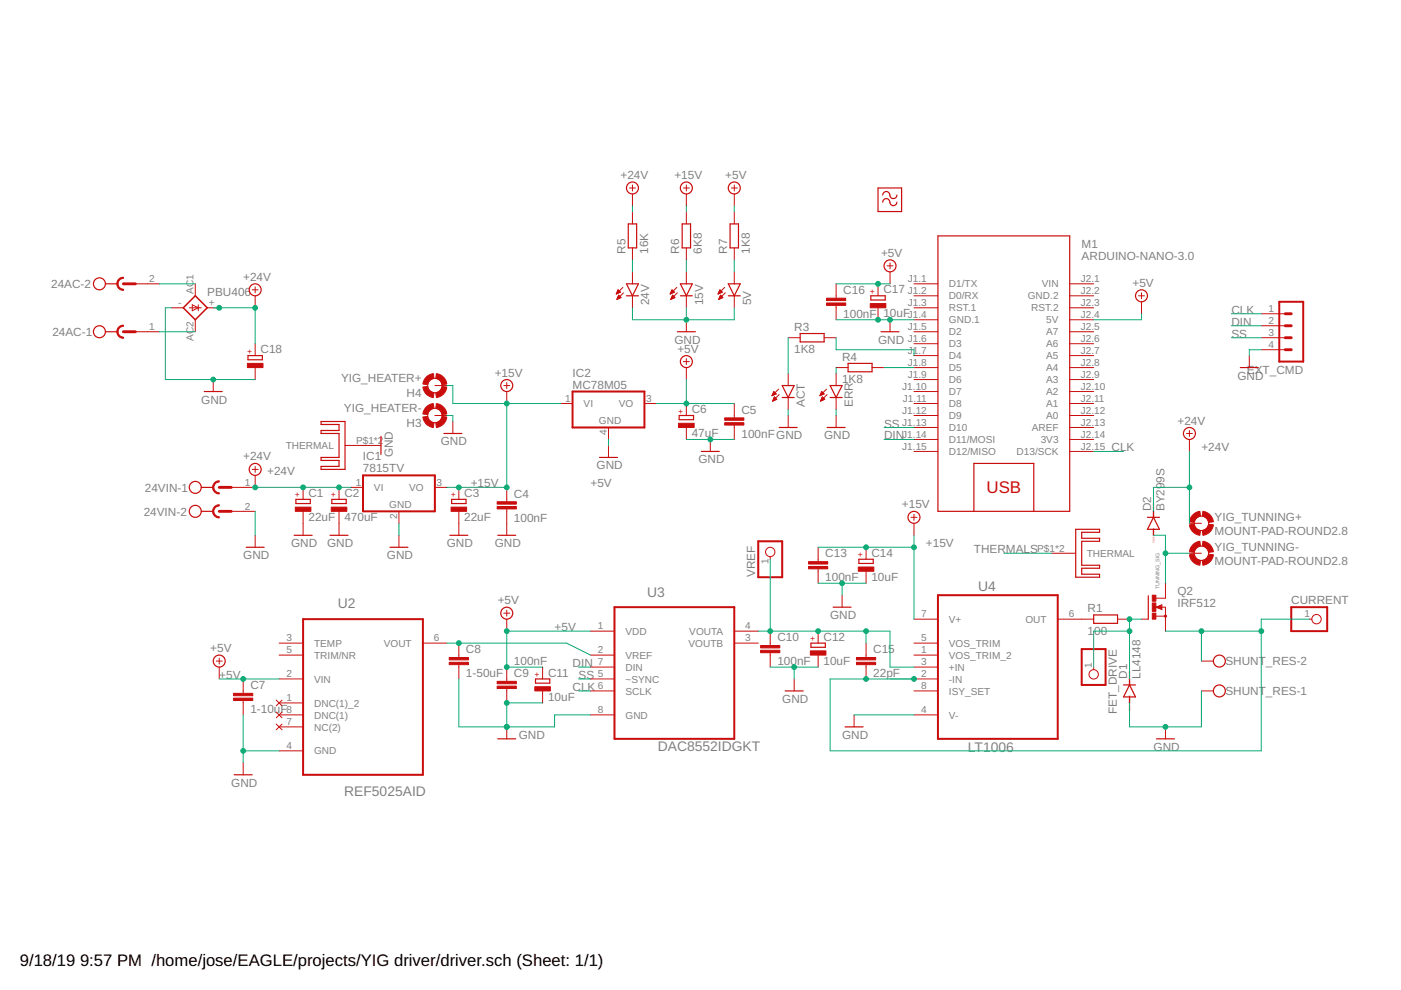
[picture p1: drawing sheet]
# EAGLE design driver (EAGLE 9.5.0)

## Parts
5V  LEDCHIP-LED0805  [CHIP-LED0805]
15V  LEDCHIP-LED0805  [CHIP-LED0805]
24AC  MSTBV2  [MSTBV2]
24V  LEDCHIP-LED0805  [CHIP-LED0805]
24VIN  MSTBV2  [MSTBV2]
ACT  LEDCHIP-LED0805  [CHIP-LED0805]
C1  22uF  CPOL-EUE  [PANASONIC_E]
C2  470uF  CPOL-EUE5-10.5  [E5-10,5]
C3  22uF  CPOL-EUE  [PANASONIC_E]
C4  100nF  C-EUC1210  [C1210]
C5  100nF  C-EUC0603K  [C0603K]
C6  47uF  CPOL-EUD  [PANASONIC_D]
C7  1-10uF  C-EUC3216  [C3216]
C8  1-50uF  C-EUC3216  [C3216]
C9  100nF  C-EUC0603K  [C0603K]
C10  100nF  C-EUC0603K  [C0603K]
C11  10uF  CPOL-EUA/3216-18R  [A/3216-18R]
C12  10uF  CPOL-EUA/3216-18R  [A/3216-18R]
C13  100nF  C-EUC1210  [C1210]
C14  10uF  CPOL-EUE2.5-5  [E2,5-5]
C15  22pF  C-EUC0603  [C0603]
C16  100nF  C-EUC0603K  [C0603K]
C17  10uF  CPOL-EUA/3216-18R  [A/3216-18R]
C18  CPOL-EUE7.5-18  [E7,5-18]
CURRENT  PINHD-1X1  [1X01]
D1  LL4148  DIODE-SOD80C  [SOD80C]
D2  BY299S  DIODE-D-10  [D-10]
ERR  LEDCHIP-LED0805  [CHIP-LED0805]
EXT_CMD  MA04-1  [MA04-1]
FET_DRIVE  PINHD-1X1  [1X01]
H3  YIG_HEATER-  MOUNT-PAD-ROUND2.8  [2,8-PAD]
H4  YIG_HEATER+  MOUNT-PAD-ROUND2.8  [2,8-PAD]
HEATSYNK  SK09/20V  [SK09/20V]
IC1  7815TV  [TO220V]
IC2  MC78M05  MC78M05CDTG  [DPACK_3]
M1  ARDUINO-NANO-3.0  [ARDUINO-NANO-3.0]
PBU406  2KBP2KBP_MINE  [2KBP_MINE]
Q2  IRF512  [TO220BV]
R1  100  R-EU_M0805  [M0805]
R3  1K8  R-EU_M0805  [M0805]
R4  1K8  R-EU_M0805  [M0805]
R5  16K  R-EU_M0805  [M0805]
R6  6K8  R-EU_M0805  [M0805]
R7  1K8  R-EU_M0805  [M0805]
SHUNT_RES  W237-102  [W237-102]
U2  REF5025AID  [SOIC127P600X175-8N]
U3  DAC8552IDGKT  [SOP65P490X110-8N]
U4  LT1006  LT1006S8PBF  [SOIC127P600X175-8N]
U$1  SK09/20V  [SK09/20V]
U$2  YIG_FILTER  [EBAY]
VREF  PINHD-1X1  [1X01]
YIG_TUNNING+  MOUNT-PAD-ROUND2.8  [2,8-PAD]
YIG_TUNNING-  MOUNT-PAD-ROUND2.8  [2,8-PAD]

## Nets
+5V: C5.1 C6.+ C7.1 C9.1 C11.+ C16.1 C17.+ IC2.3(VO) M1.J2.4(5V) R7.2 U2.2(VIN) U3.1(VDD)
+15V: C3.+ C4.1 C13.1 C14.+ H4.B2,8(MOUNT) IC1.3(VO) IC2.1(VI) R6.2 U4.7(V+)
+24V: 24VIN.1 C1.+ C2.+ C18.+ D2.C IC1.1(VI) PBU406.+ R5.2 YIG_TUNNING+.B2,8(MOUNT)
CLK: EXT_CMD.1 M1.J2.15(D13/SCK) U3.6(SCLK)
DIN: EXT_CMD.2 M1.J1.14(D11/MOSI) U3.7(DIN)
GND: 5V.C 15V.C 24V.C 24VIN.2 ACT.C C1.- C2.- C3.- C4.2 C5.2 C6.- C7.2 C8.2 C9.2 C10.2 C11.- C12.- C13.2 C14.- C16.2 C17.- C18.- D1.A ERR.C EXT_CMD.4 H3.B2,8(MOUNT) HEATSYNK.P$1(THERMAL) HEATSYNK.P$2(THERMAL) IC1.2(GND) IC2.4(GND) M1.J1.4(GND.1) PBU406.- SHUNT_RES.1 U2.4(GND) U3.8(GND) U4.4(V-)
N$1: C8.1 U2.6(VOUT) U3.2(VREF)
N$2: 24V.A R5.1
N$3: C10.1 C12.+ C15.1 U3.4(VOUTA) U4.3(+IN) VREF.1
N$4: 24AC.2 PBU406.AC1
N$5: R1.1 U4.6(OUT)
N$6: D1.C FET_DRIVE.1 Q2.G R1.2
N$7: C15.2 CURRENT.1 Q2.S SHUNT_RES.2 U4.2(-IN)
N$8: 15V.A R6.1
N$9: 5V.A R7.1
N$10: M1.J1.7(D4) R3.2
N$11: M1.J1.8(D5) R4.2
N$12: ERR.A R4.1
N$13: ACT.A R3.1
N$17: 24AC.1 PBU406.AC2
SS: EXT_CMD.3 M1.J1.13(D10) U3.5(~SYNC)
THERMALS: U$1.P$1(THERMAL) U$1.P$2(THERMAL)
TUNNING_SIG: D2.A Q2.D YIG_TUNNING-.B2,8(MOUNT)
Unconnected: M1.J1.1(D1/TX) M1.J1.2(D0/RX) M1.J1.3(RST.1) M1.J1.5(D2) M1.J1.6(D3) M1.J1.9(D6) M1.J1.10(D7) M1.J1.11(D8) M1.J1.12(D9) M1.J1.15(D12/MISO) M1.J2.3(RST.2) M1.J2.5(A7) M1.J2.6(A6) M1.J2.7(A5) M1.J2.8(A4) M1.J2.9(A3) M1.J2.10(A2) M1.J2.11(A1) M1.J2.12(A0) M1.J2.13(AREF) U2.1(DNC(1)_2) U2.3(TEMP) U2.5(TRIM/NR) U2.7(NC(2)) U2.8(DNC(1)) U3.3(VOUTB) U4.1(VOS_TRIM_2) U4.5(VOS_TRIM) U4.8(ISY_SET)

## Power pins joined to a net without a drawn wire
3V3: M1.J2.14(3V3)
GND.2: M1.J2.2(GND.2)
VIN: M1.J2.1(VIN)

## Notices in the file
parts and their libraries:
diy-modules: Released under the Creative Commons Attribution 4.0 International License: http://creativecommons.org/licenses/by/4.0
